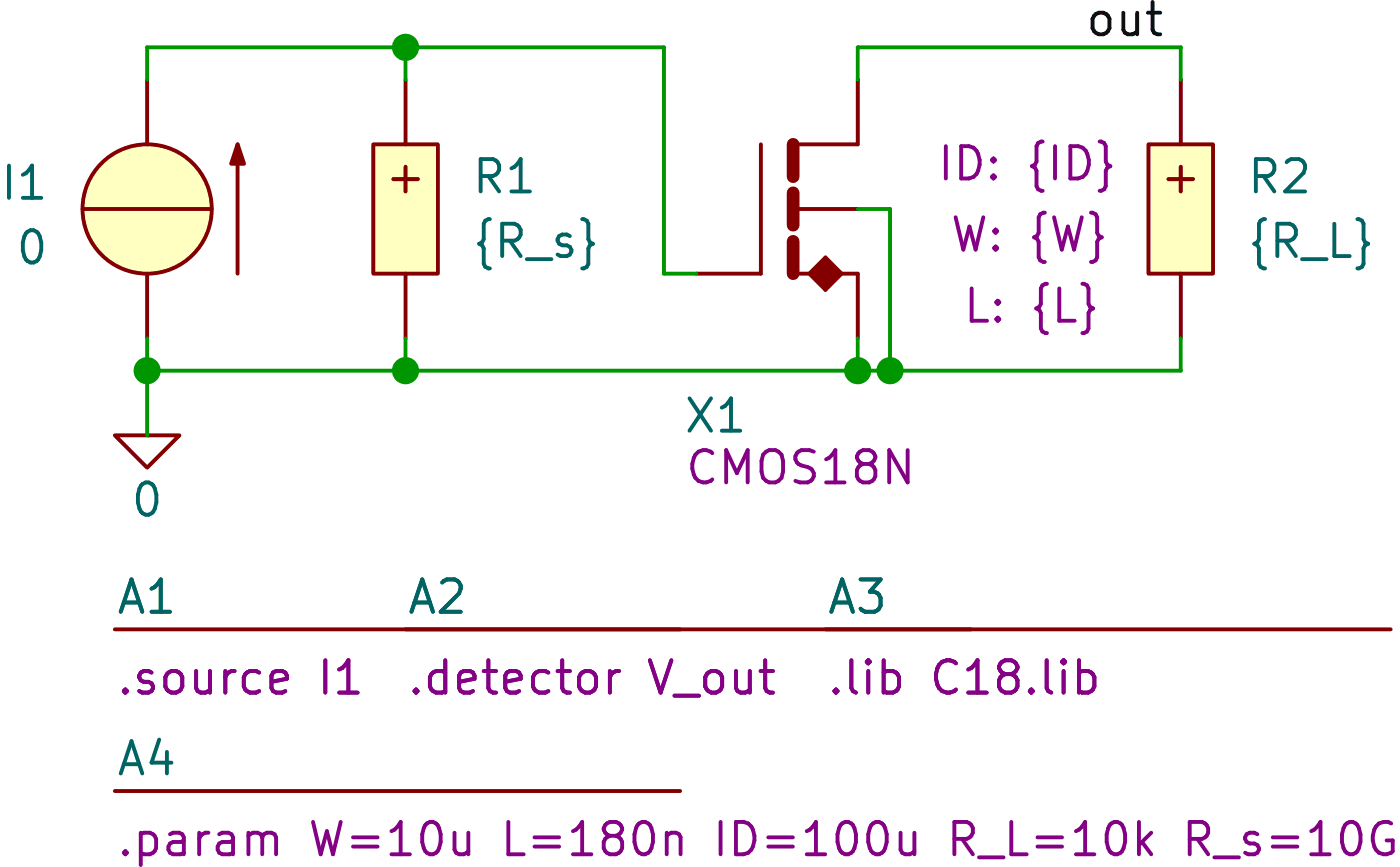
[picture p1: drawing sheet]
(kicad_sch
 (version 20231120)
 (generator "eeschema")
 (generator_version "8.0")
 (paper "A4")
 (title_block
  (title "CSstageEKV"))
 (lib_symbols
  (symbol "SLiCAP:Command"
   (pin_numbers hide)
   (pin_names
    (offset 0) hide) (exclude_from_sim no) (in_bom yes) (on_board yes)
   (property "Reference" "A?" (at 0 1.27 0) (do_not_autoplace) (effects (font (size 1.27 1.27)) (justify left)))
   (property "Value" "" (at 0 -0.635 0) (effects (font (size 1.27 1.27)) (justify left) (hide yes)))
   (property "Footprint" "" (at 0 -1.27 0) (effects (font (size 1.27 1.27)) (justify left) (hide yes)))
   (property "Datasheet" "" (at 0 -1.27 0) (effects (font (size 1.27 1.27)) (justify left) (hide yes)))
   (property "Description" "SLiCAP command (.lib, .param, .model. subckt}" (at 23.114 -4.064 0) (effects (font (size 1.27 1.27)) (hide yes)))
   (property "command" "?" (at 0 -1.905 0) (do_not_autoplace) (effects (font (size 1.27 1.27)) (justify left)))
   (symbol "Command_0_1"
    (polyline (pts (xy 0 0) (xy 22.225 0)) (stroke (width 0) (type default)) (fill (type none)))))
  (symbol "SLiCAP:GND"
   (power)
   (pin_numbers hide)
   (pin_names
    (offset 0) hide) (exclude_from_sim no) (in_bom yes) (on_board yes)
   (property "Reference" "#0" (at 0 -5.08 0) (effects (font (size 1.27 1.27)) (hide yes)))
   (property "Value" "0" (at 0 -2.54 0) (do_not_autoplace) (effects (font (size 1.27 1.27))))
   (property "Footprint" "" (at 0 0 0) (effects (font (size 1.27 1.27)) (hide yes)))
   (property "Datasheet" "" (at 0 -10.16 0) (effects (font (size 1.27 1.27)) (hide yes)))
   (property "Description" "0V reference potential" (at 0 -7.62 0) (effects (font (size 1.27 1.27)) (hide yes)))
   (symbol "GND_0_1"
    (polyline (pts (xy -1.27 0) (xy 0 -1.27) (xy 1.27 0) (xy -1.27 0)) (stroke (width 0) (type default)) (fill (type none))))
   (symbol "GND_1_1"
    (pin power_in line (at 0 0 0) (length 0) (name "~" (effects (font (size 1.016 1.016)))) (number "1" (effects (font (size 1.016 1.016)))))))
  (symbol "SLiCAP:I"
   (pin_numbers hide)
   (pin_names
    (offset 0) hide) (exclude_from_sim no) (in_bom yes) (on_board yes)
   (property "Reference" "I?" (at 3.81 4.445 0) (effects (font (size 1.27 1.27)) (justify left)))
   (property "Value" "?" (at 3.81 2.54 0) (show_name) (effects (font (size 1.27 1.27)) (justify left)))
   (property "Footprint" "" (at 0 -1.27 0) (effects (font (size 1.27 1.27)) (justify left) (hide yes)))
   (property "Datasheet" "" (at 0 -1.27 0) (effects (font (size 1.27 1.27)) (justify left) (hide yes)))
   (property "Description" "Independent current source" (at 17.272 -7.366 0) (effects (font (size 1.27 1.27)) (hide yes)))
   (property "noise" "0" (at 3.81 -3.175 0) (show_name) (effects (font (size 1.27 1.27)) (justify left)))
   (property "dc" "0" (at 3.81 0.635 0) (show_name) (effects (font (size 1.27 1.27)) (justify left)))
   (property "dcvar" "0" (at 3.81 -1.27 0) (show_name) (effects (font (size 1.27 1.27)) (justify left)))
   (property "model" "I" (at 3.81 -5.08 0) (show_name) (effects (font (size 1.27 1.27)) (justify left) (hide yes)))
   (symbol "I_0_1"
    (polyline (pts (xy -3.556 2.54) (xy -3.556 -2.54)) (stroke (width 0) (type solid)) (fill (type none)))
    (polyline (pts (xy -2.54 0) (xy 2.54 0)) (stroke (width 0) (type solid)) (fill (type none)))
    (polyline (pts (xy -3.556 2.54) (xy -3.81 1.778) (xy -3.302 1.778) (xy -3.556 2.54)) (stroke (width 0) (type solid)) (fill (type outline))))
   (symbol "I_1_0"
    (circle (center 0 0) (radius 2.54) (stroke (width 0) (type solid)) (fill (type background)))
    (pin power_out line (at 0 -5.08 90) (length 2.54) (name "n" (effects (font (size 1.27 1.27)))) (number "1" (effects (font (size 1.27 1.27)))))
    (pin power_out line (at 0 5.08 270) (length 2.54) (name "p" (effects (font (size 1.27 1.27)))) (number "2" (effects (font (size 1.27 1.27)))))))
  (symbol "SLiCAP:R"
   (pin_numbers hide)
   (pin_names
    (offset 1.016) hide) (exclude_from_sim no) (in_bom yes) (on_board yes)
   (property "Reference" "R?" (at 1.905 3.81 0) (effects (font (size 1.27 1.27)) (justify left)))
   (property "Value" "?" (at 1.905 1.905 0) (show_name) (effects (font (size 1.27 1.27)) (justify left)))
   (property "Footprint" "" (at 0.635 -3.175 0) (effects (font (size 1.27 1.27)) (hide yes)))
   (property "Datasheet" "" (at 0.635 -3.175 0) (effects (font (size 1.27 1.27)) (hide yes)))
   (property "Description" "Resistor (cannot have zero resistance)" (at 21.082 -5.842 0) (effects (font (size 1.27 1.27)) (hide yes)))
   (property "model" "R" (at 1.905 -3.81 0) (show_name) (effects (font (size 1.27 1.27)) (justify left) (hide yes)))
   (property "noisetemp" "0" (at 1.905 0 0) (show_name) (effects (font (size 1.27 1.27)) (justify left)))
   (property "noiseflow" "0" (at 15.24 0 0) (show_name) (effects (font (size 1.27 1.27)) (justify left)))
   (property "dcvar" "0" (at 1.905 -1.905 0) (show_name) (effects (font (size 1.27 1.27)) (justify left)))
   (property "dcvarlot" "0" (at 15.24 -1.905 0) (show_name) (effects (font (size 1.27 1.27)) (justify left)))
   (symbol "R_0_0"
    (text "+" (at 0 1.27 0) (effects (font (size 1.27 1.27)))))
   (symbol "R_1_0"
    (pin passive line (at 0 5.08 270) (length 2.54) (name "1" (effects (font (size 1.27 1.27)))) (number "1" (effects (font (size 1.27 1.27)))))
    (pin passive line (at 0 -5.08 90) (length 2.54) (name "2" (effects (font (size 1.27 1.27)))) (number "2" (effects (font (size 1.27 1.27))))))
   (symbol "R_1_1"
    (rectangle (start -1.27 2.54) (end 1.27 -2.54) (stroke (width 0) (type solid)) (fill (type background)))))
  (symbol "SLiCAP:XM"
   (pin_numbers hide)
   (pin_names
    (offset 0) hide) (exclude_from_sim no) (in_bom yes) (on_board yes)
   (property "Reference" "X?" (at 1.27 6.985 0) (effects (font (size 1.27 1.27)) (justify left)))
   (property "Value" "" (at 0.635 1.905 0) (effects (font (size 1.27 1.27)) (justify left) (hide yes)))
   (property "Footprint" "" (at 0 -1.27 0) (effects (font (size 1.27 1.27)) (hide yes)))
   (property "Datasheet" "" (at 0 -1.27 0) (effects (font (size 1.27 1.27)) (hide yes)))
   (property "Description" "MOSFET (small-signal N or P channel subcircuit with parameters W,  L, and ID)" (at 35.052 -7.112 0) (effects (font (size 1.27 1.27)) (hide yes)))
   (property "model" "?" (at 1.27 5.08 0) (show_name) (effects (font (size 1.27 1.27)) (justify left)))
   (property "W" "{W}" (at 1.27 -1.905 0) (show_name) (do_not_autoplace) (effects (font (size 1.27 1.27)) (justify left)))
   (property "L" "{L}" (at 1.27 -4.445 0) (show_name) (do_not_autoplace) (effects (font (size 1.27 1.27)) (justify left)))
   (property "ID" "{ID}" (at 1.27 2.54 0) (show_name) (do_not_autoplace) (effects (font (size 1.27 1.27)) (justify left)))
   (symbol "XM_0_1"
    (polyline (pts (xy -3.81 -2.54) (xy -3.81 2.54)) (stroke (width 0) (type default)) (fill (type none)))
    (polyline (pts (xy -1.905 -2.54) (xy -1.27 -1.905) (xy -1.27 -3.175) (xy -1.905 -2.54)) (stroke (width 0) (type solid)) (fill (type outline)))
    (polyline (pts (xy -0.635 -2.54) (xy -1.27 -1.905) (xy -1.27 -3.175) (xy -0.635 -2.54)) (stroke (width 0) (type solid)) (fill (type outline))))
   (symbol "XM_1_0"
    (pin unspecified line (at 0 5.08 270) (length 2.54) (name "D" (effects (font (size 1.27 1.27)))) (number "1" (effects (font (size 1.27 1.27)))))
    (pin unspecified line (at -6.35 -2.54 0) (length 2.54) (name "G" (effects (font (size 1.27 1.27)))) (number "2" (effects (font (size 1.27 1.27)))))
    (pin unspecified line (at 0 -5.08 90) (length 2.54) (name "S" (effects (font (size 1.27 1.27)))) (number "3" (effects (font (size 1.27 1.27)))))
    (pin unspecified line (at 0 0 180) (length 2.54) (name "B" (effects (font (size 1.27 1.27)))) (number "4" (effects (font (size 1.27 1.27))))))
   (symbol "XM_1_1"
    (polyline (pts (xy -2.54 -2.54) (xy -2.54 -1.27)) (stroke (width 0.5) (type solid)) (fill (type none)))
    (polyline (pts (xy -2.54 -0.635) (xy -2.54 0.635)) (stroke (width 0.5) (type solid)) (fill (type none)))
    (polyline (pts (xy -2.54 1.27) (xy -2.54 2.54)) (stroke (width 0.5) (type solid)) (fill (type none)))
    (polyline (pts (xy 0 -2.54) (xy -2.54 -2.54)) (stroke (width 0) (type default)) (fill (type none)))
    (polyline (pts (xy 0 2.54) (xy -2.54 2.54)) (stroke (width 0) (type default)) (fill (type none))))))
 (junction
  (at 73.66 78.74)
  (diameter 0)
  (color 0 0 0 0))
 (junction
  (at 92.71 78.74)
  (diameter 0)
  (color 0 0 0 0))
 (junction
  (at 63.5 78.74)
  (diameter 0)
  (color 0 0 0 0))
 (junction
  (at 73.66 66.04)
  (diameter 0)
  (color 0 0 0 0))
 (junction
  (at 91.44 78.74)
  (diameter 0)
  (color 0 0 0 0))
 (wire
  (pts (xy 92.71 72.39) (xy 92.71 78.74))
  (stroke (width 0) (type default)))
 (wire
  (pts (xy 73.66 66.04) (xy 73.66 67.31))
  (stroke (width 0) (type default)))
 (wire
  (pts (xy 83.82 74.93) (xy 85.09 74.93))
  (stroke (width 0) (type default)))
 (wire
  (pts (xy 73.66 77.47) (xy 73.66 78.74))
  (stroke (width 0) (type default)))
 (wire
  (pts (xy 92.71 78.74) (xy 104.14 78.74))
  (stroke (width 0) (type default)))
 (wire
  (pts (xy 91.44 66.04) (xy 104.14 66.04))
  (stroke (width 0) (type default)))
 (wire
  (pts (xy 63.5 66.04) (xy 73.66 66.04))
  (stroke (width 0) (type default)))
 (wire
  (pts (xy 91.44 78.74) (xy 73.66 78.74))
  (stroke (width 0) (type default)))
 (wire
  (pts (xy 63.5 78.74) (xy 73.66 78.74))
  (stroke (width 0) (type default)))
 (wire
  (pts (xy 104.14 77.47) (xy 104.14 78.74))
  (stroke (width 0) (type default)))
 (wire
  (pts (xy 91.44 78.74) (xy 92.71 78.74))
  (stroke (width 0) (type default)))
 (wire
  (pts (xy 91.44 72.39) (xy 92.71 72.39))
  (stroke (width 0) (type default)))
 (wire
  (pts (xy 73.66 66.04) (xy 83.82 66.04))
  (stroke (width 0) (type default)))
 (wire
  (pts (xy 63.5 67.31) (xy 63.5 66.04))
  (stroke (width 0) (type default)))
 (wire
  (pts (xy 63.5 77.47) (xy 63.5 78.74))
  (stroke (width 0) (type default)))
 (wire
  (pts (xy 104.14 67.31) (xy 104.14 66.04))
  (stroke (width 0) (type default)))
 (wire
  (pts (xy 63.5 81.28) (xy 63.5 78.74))
  (stroke (width 0) (type default)))
 (wire
  (pts (xy 83.82 74.93) (xy 83.82 66.04))
  (stroke (width 0) (type default)))
 (wire
  (pts (xy 91.44 77.47) (xy 91.44 78.74))
  (stroke (width 0) (type default)))
 (wire
  (pts (xy 91.44 66.04) (xy 91.44 67.31))
  (stroke (width 0) (type default)))
 (label "out"
  (at 100.33 66.04 0)
  (fields_autoplaced yes)
  (effects (font (size 1.27 1.27)) (justify left bottom)))
 (symbol
  (lib_id "SLiCAP:Command")
  (at 62.23 95.25 0)
  (unit 1)
  (exclude_from_sim no)
  (in_bom yes)
  (on_board yes)
  (dnp no)
  (fields_autoplaced yes)
  (property "Reference" "A4" (at 62.23 93.98 0) (do_not_autoplace yes) (effects (font (size 1.27 1.27)) (justify left)))
  (property "Value" "~" (at 62.23 95.885 0) (effects (font (size 1.27 1.27)) (justify left) (hide yes)))
  (property "Footprint" "" (at 62.23 96.52 0) (effects (font (size 1.27 1.27)) (justify left) (hide yes)))
  (property "Datasheet" "" (at 62.23 96.52 0) (effects (font (size 1.27 1.27)) (justify left) (hide yes)))
  (property "Description" "SLiCAP command (.lib, .param, .model. subckt}" (at 85.344 99.314 0) (effects (font (size 1.27 1.27)) (hide yes)))
  (property "command" ".param W=10u L=180n ID=100u R_L=10k R_s=10G" (at 62.23 97.155 0) (do_not_autoplace yes) (effects (font (size 1.27 1.27)) (justify left))))
 (symbol
  (lib_id "SLiCAP:XM")
  (at 91.44 72.39 0)
  (unit 1)
  (exclude_from_sim no)
  (in_bom yes)
  (on_board yes)
  (dnp no)
  (property "Reference" "X1" (at 85.852 80.518 0) (effects (font (size 1.27 1.27))))
  (property "Value" "~" (at 92.075 70.485 0) (effects (font (size 1.27 1.27)) (justify left) (hide yes)))
  (property "Footprint" "" (at 91.44 73.66 0) (effects (font (size 1.27 1.27)) (hide yes)))
  (property "Datasheet" "" (at 91.44 73.66 0) (effects (font (size 1.27 1.27)) (hide yes)))
  (property "Description" "MOSFET (small-signal N or P channel subcircuit with parameters W,  L, and ID)" (at 126.492 79.502 0) (effects (font (size 1.27 1.27)) (hide yes)))
  (property "model" "CMOS18N" (at 84.582 82.55 0) (effects (font (size 1.27 1.27)) (justify left)))
  (property "W" "{W}" (at 94.996 73.406 0) (show_name yes) (do_not_autoplace yes) (effects (font (size 1.27 1.27)) (justify left)))
  (property "L" "{L}" (at 95.504 76.2 0) (show_name yes) (do_not_autoplace yes) (effects (font (size 1.27 1.27)) (justify left)))
  (property "ID" "{ID}" (at 94.488 70.612 0) (show_name yes) (do_not_autoplace yes) (effects (font (size 1.27 1.27)) (justify left)))
  (pin "4")
  (pin "2")
  (pin "3")
  (pin "1"))
 (symbol
  (lib_id "SLiCAP:I")
  (at 63.5 72.39 0)
  (mirror y)
  (unit 1)
  (exclude_from_sim no)
  (in_bom yes)
  (on_board yes)
  (dnp no)
  (property "Reference" "I1" (at 59.69 71.374 0) (effects (font (size 1.27 1.27)) (justify left)))
  (property "Value" "0" (at 59.69 73.914 0) (effects (font (size 1.27 1.27)) (justify left)))
  (property "Footprint" "" (at 63.5 73.66 0) (effects (font (size 1.27 1.27)) (justify left) (hide yes)))
  (property "Datasheet" "" (at 63.5 73.66 0) (effects (font (size 1.27 1.27)) (justify left) (hide yes)))
  (property "Description" "Independent current source" (at 46.228 79.756 0) (effects (font (size 1.27 1.27)) (hide yes)))
  (property "noise" "0" (at 59.69 72.3899 0) (show_name yes) (effects (font (size 1.27 1.27)) (justify left) (hide yes)))
  (property "dc" "0" (at 59.69 74.9299 0) (show_name yes) (effects (font (size 1.27 1.27)) (justify left) (hide yes)))
  (property "dcvar" "0" (at 59.69 77.4699 0) (show_name yes) (effects (font (size 1.27 1.27)) (justify left) (hide yes)))
  (property "model" "I" (at 59.69 77.47 0) (show_name yes) (effects (font (size 1.27 1.27)) (justify left) (hide yes)))
  (pin "2")
  (pin "1"))
 (symbol
  (lib_id "SLiCAP:R")
  (at 73.66 72.39 0)
  (unit 1)
  (exclude_from_sim no)
  (in_bom yes)
  (on_board yes)
  (dnp no)
  (fields_autoplaced yes)
  (property "Reference" "R1" (at 76.2 71.1199 0) (effects (font (size 1.27 1.27)) (justify left)))
  (property "Value" "{R_s}" (at 76.2 73.6599 0) (effects (font (size 1.27 1.27)) (justify left)))
  (property "Footprint" "" (at 74.295 75.565 0) (effects (font (size 1.27 1.27)) (hide yes)))
  (property "Datasheet" "" (at 74.295 75.565 0) (effects (font (size 1.27 1.27)) (hide yes)))
  (property "Description" "Resistor (cannot have zero resistance)" (at 94.742 78.232 0) (effects (font (size 1.27 1.27)) (hide yes)))
  (property "model" "R" (at 75.565 76.2 0) (show_name yes) (effects (font (size 1.27 1.27)) (justify left) (hide yes)))
  (property "noisetemp" "0" (at 76.2 71.1199 0) (show_name yes) (effects (font (size 1.27 1.27)) (justify left) (hide yes)))
  (property "noiseflow" "0" (at 76.2 73.6599 0) (show_name yes) (effects (font (size 1.27 1.27)) (justify left) (hide yes)))
  (property "dcvar" "0" (at 76.2 76.1999 0) (show_name yes) (effects (font (size 1.27 1.27)) (justify left) (hide yes)))
  (property "dcvarlot" "0" (at 76.2 78.7399 0) (show_name yes) (effects (font (size 1.27 1.27)) (justify left) (hide yes)))
  (pin "2")
  (pin "1"))
 (symbol
  (lib_id "SLiCAP:GND")
  (at 63.5 81.28 0)
  (unit 1)
  (exclude_from_sim no)
  (in_bom yes)
  (on_board yes)
  (dnp no)
  (fields_autoplaced yes)
  (property "Reference" "#01" (at 63.5 86.36 0) (effects (font (size 1.27 1.27)) (hide yes)))
  (property "Value" "0" (at 63.5 83.82 0) (do_not_autoplace yes) (effects (font (size 1.27 1.27))))
  (property "Footprint" "" (at 63.5 81.28 0) (effects (font (size 1.27 1.27)) (hide yes)))
  (property "Datasheet" "" (at 63.5 91.44 0) (effects (font (size 1.27 1.27)) (hide yes)))
  (property "Description" "0V reference potential" (at 63.5 88.9 0) (effects (font (size 1.27 1.27)) (hide yes)))
  (pin "1"))
 (symbol
  (lib_id "SLiCAP:Command")
  (at 73.66 88.9 0)
  (unit 1)
  (exclude_from_sim no)
  (in_bom yes)
  (on_board yes)
  (dnp no)
  (fields_autoplaced yes)
  (property "Reference" "A2" (at 73.66 87.63 0) (do_not_autoplace yes) (effects (font (size 1.27 1.27)) (justify left)))
  (property "Value" "~" (at 73.66 89.535 0) (effects (font (size 1.27 1.27)) (justify left) (hide yes)))
  (property "Footprint" "" (at 73.66 90.17 0) (effects (font (size 1.27 1.27)) (justify left) (hide yes)))
  (property "Datasheet" "" (at 73.66 90.17 0) (effects (font (size 1.27 1.27)) (justify left) (hide yes)))
  (property "Description" "SLiCAP command (.lib, .param, .model. subckt}" (at 96.774 92.964 0) (effects (font (size 1.27 1.27)) (hide yes)))
  (property "command" ".detector V_out" (at 73.66 90.805 0) (do_not_autoplace yes) (effects (font (size 1.27 1.27)) (justify left))))
 (symbol
  (lib_id "SLiCAP:Command")
  (at 62.23 88.9 0)
  (unit 1)
  (exclude_from_sim no)
  (in_bom yes)
  (on_board yes)
  (dnp no)
  (fields_autoplaced yes)
  (property "Reference" "A1" (at 62.23 87.63 0) (do_not_autoplace yes) (effects (font (size 1.27 1.27)) (justify left)))
  (property "Value" "~" (at 62.23 89.535 0) (effects (font (size 1.27 1.27)) (justify left) (hide yes)))
  (property "Footprint" "" (at 62.23 90.17 0) (effects (font (size 1.27 1.27)) (justify left) (hide yes)))
  (property "Datasheet" "" (at 62.23 90.17 0) (effects (font (size 1.27 1.27)) (justify left) (hide yes)))
  (property "Description" "SLiCAP command (.lib, .param, .model. subckt}" (at 85.344 92.964 0) (effects (font (size 1.27 1.27)) (hide yes)))
  (property "command" ".source I1" (at 62.23 90.805 0) (do_not_autoplace yes) (effects (font (size 1.27 1.27)) (justify left))))
 (symbol
  (lib_id "SLiCAP:Command")
  (at 90.17 88.9 0)
  (unit 1)
  (exclude_from_sim no)
  (in_bom yes)
  (on_board yes)
  (dnp no)
  (fields_autoplaced yes)
  (property "Reference" "A3" (at 90.17 87.63 0) (do_not_autoplace yes) (effects (font (size 1.27 1.27)) (justify left)))
  (property "Value" "~" (at 90.17 89.535 0) (effects (font (size 1.27 1.27)) (justify left) (hide yes)))
  (property "Footprint" "" (at 90.17 90.17 0) (effects (font (size 1.27 1.27)) (justify left) (hide yes)))
  (property "Datasheet" "" (at 90.17 90.17 0) (effects (font (size 1.27 1.27)) (justify left) (hide yes)))
  (property "Description" "SLiCAP command (.lib, .param, .model. subckt}" (at 113.284 92.964 0) (effects (font (size 1.27 1.27)) (hide yes)))
  (property "command" ".lib C18.lib" (at 90.17 90.805 0) (do_not_autoplace yes) (effects (font (size 1.27 1.27)) (justify left))))
 (symbol
  (lib_id "SLiCAP:R")
  (at 104.14 72.39 0)
  (unit 1)
  (exclude_from_sim no)
  (in_bom yes)
  (on_board yes)
  (dnp no)
  (fields_autoplaced yes)
  (property "Reference" "R2" (at 106.68 71.1199 0) (effects (font (size 1.27 1.27)) (justify left)))
  (property "Value" "{R_L}" (at 106.68 73.6599 0) (effects (font (size 1.27 1.27)) (justify left)))
  (property "Footprint" "" (at 104.775 75.565 0) (effects (font (size 1.27 1.27)) (hide yes)))
  (property "Datasheet" "" (at 104.775 75.565 0) (effects (font (size 1.27 1.27)) (hide yes)))
  (property "Description" "Resistor (cannot have zero resistance)" (at 125.222 78.232 0) (effects (font (size 1.27 1.27)) (hide yes)))
  (property "model" "R" (at 106.045 76.2 0) (show_name yes) (effects (font (size 1.27 1.27)) (justify left) (hide yes)))
  (property "noisetemp" "0" (at 106.68 71.1199 0) (show_name yes) (effects (font (size 1.27 1.27)) (justify left) (hide yes)))
  (property "noiseflow" "0" (at 106.68 73.6599 0) (show_name yes) (effects (font (size 1.27 1.27)) (justify left) (hide yes)))
  (property "dcvar" "0" (at 106.68 76.1999 0) (show_name yes) (effects (font (size 1.27 1.27)) (justify left) (hide yes)))
  (property "dcvarlot" "0" (at 106.68 78.7399 0) (show_name yes) (effects (font (size 1.27 1.27)) (justify left) (hide yes)))
  (pin "2")
  (pin "1"))
 (sheet_instances
  (path ""
   (page "1"))))
